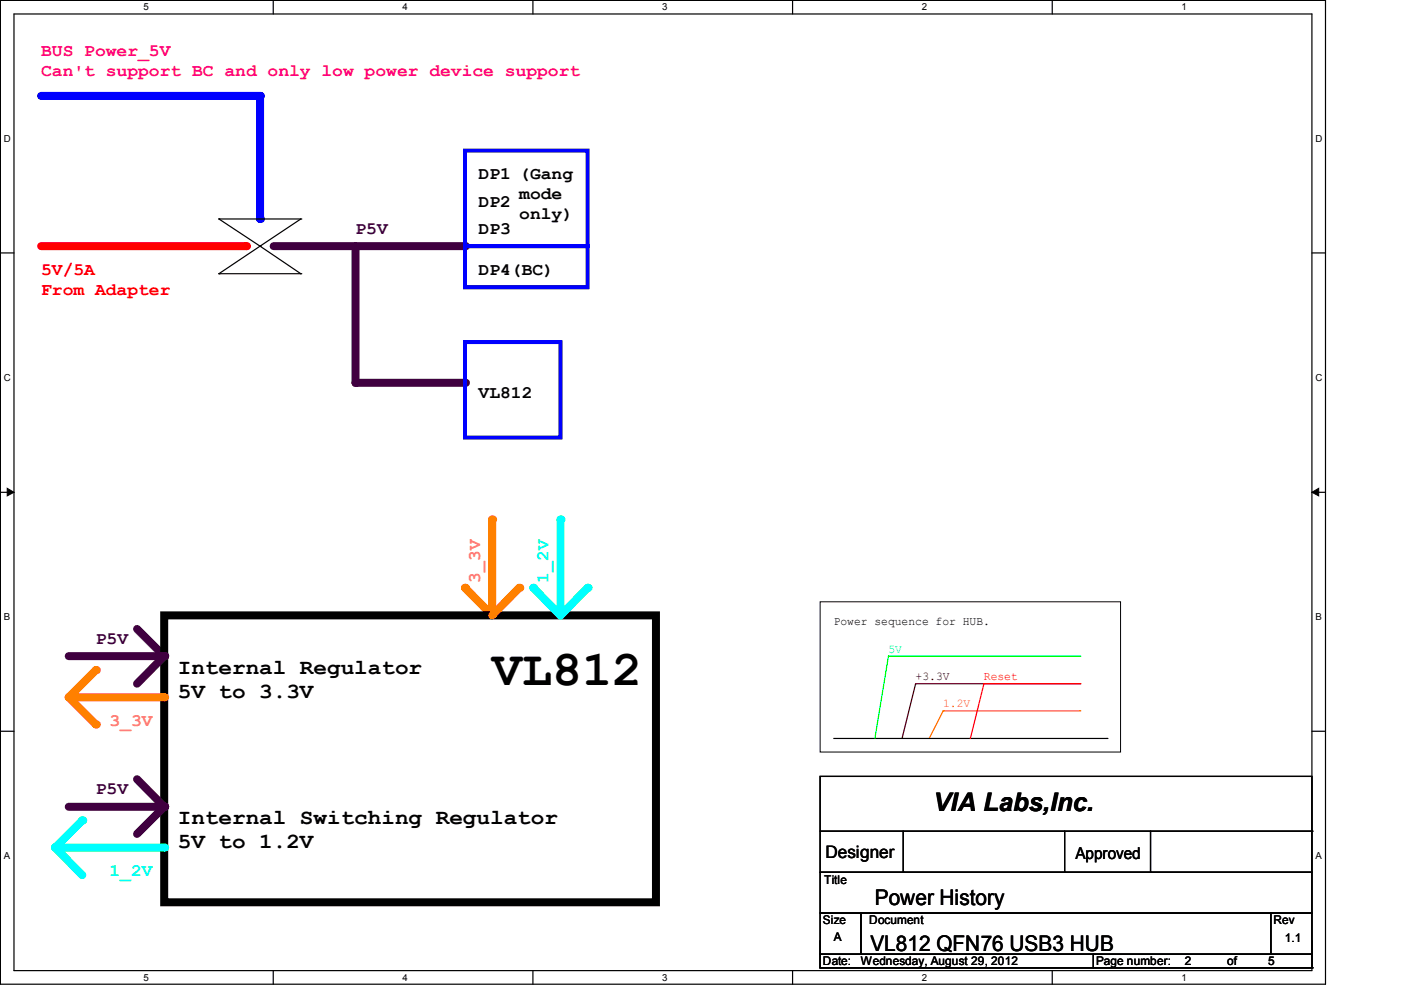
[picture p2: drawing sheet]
<svg xmlns="http://www.w3.org/2000/svg" width="297mm" height="210mm" viewBox="0 0 297 210" stroke-linecap="round" stroke-linejoin="round" font-family="sans-serif">
<path d="M.1 .1h280.8v208.4h-280.8zM3 3h275v202.7h-275z" fill="none" stroke="#000" stroke-width=".25"/>
<g fill="#fff">
<path d="M30.4 .4h1.1v2.3h-1.1z"/>
<path d="M30.4 206h1.1v2.3h-1.1z"/>
</g>
<path d="M57.9 .1v2.9M57.9 205.7v2.8" fill="none" stroke="#000" stroke-width=".25"/>
<g fill="#fff">
<path d="M85.3 .4h1.1v2.3h-1.1z"/>
<path d="M85.3 206h1.1v2.3h-1.1z"/>
</g>
<path d="M112.9 .1v2.9M112.9 205.7v2.8" fill="none" stroke="#000" stroke-width=".25"/>
<g fill="#fff">
<path d="M140.4 .4h1.1v2.3h-1.1z"/>
<path d="M140.4 206h1.1v2.3h-1.1z"/>
</g>
<path d="M168 .1v2.9M168 205.7v2.8" fill="none" stroke="#000" stroke-width=".25"/>
<g fill="#fff">
<path d="M195.4 .4h1.1v2.3h-1.1z"/>
<path d="M195.4 206h1.1v2.3h-1.1z"/>
</g>
<path d="M223 .1v2.9M223 205.7v2.8" fill="none" stroke="#000" stroke-width=".25"/>
<g fill="#fff">
<path d="M250.4 .4h1.1v2.3h-1.1z"/>
<path d="M250.4 206h1.1v2.3h-1.1z"/>
<path d="M.8 28.3h1.5v2.3h-1.5z"/>
<path d="M278.8 28.3h1.4v2.3h-1.4z"/>
<path d="M.8 78.9h1.5v2.3h-1.5z"/>
<path d="M278.8 78.9h1.4v2.3h-1.4z"/>
</g>
<path d="M.1 53.6h2.9M278 53.6h2.9" fill="none" stroke="#000" stroke-width=".25"/>
<g fill="#fff">
<path d="M.8 129.6h1.4v2.3h-1.4z"/>
<path d="M278.8 129.6h1.4v2.3h-1.4z"/>
</g>
<path d="M.1 104.3h2.9M278 104.3h2.9" fill="none" stroke="#000" stroke-width=".25"/>
<path d="M1.5 103.5l1.5 .8-1.5 .8zM278 104.3l1.5-.8v1.6z" fill="#000" stroke="#000" stroke-width=".21"/>
<g fill="#fff">
<path d="M.8 180.3h1.3v2.2h-1.3z"/>
<path d="M278.8 180.3h1.3v2.2h-1.3z"/>
</g>
<g fill="none" stroke="#000" stroke-width=".25">
<path d="M.1 154.9h2.9M278 154.9h2.9M173.8 164.5h104.2v20.3h-104.2zM173.8 176.1h104.2M191.4 176.1v8.7M225.6 176.1v8.7M243.8 176.1v8.7M278 176.1h.1M173.8 184.8h104.2v8.7h-104.2zM173.8 193.5h8.7v8.7h-8.7zM173.8 199.3v5.8M182.5 193.5h86.8v8.7h-86.8z"/>
<path d="M191.4 184.8h.1M225.6 184.8h.1M243.8 184.8h.1M269.3 193.5h8.7v8.7h-8.7zM278 199.3v5.8M173.8 202.2h57.9v2.9h-57.9zM173.8 205.1h.1M173.8 205.1h104.2M231.7 202.2h46.3v2.9h-46.3zM278 205.1h.1"/>
</g>
<path d="M8.7 52.2h43.5" fill="none" stroke="#f00" stroke-width="1.7"/>
<circle cx="52.2" cy="52.2" r=".85" fill="#f00"/>
<path d="M8.7 20.3h46.4" fill="none" stroke="#00f" stroke-width="1.7"/>
<circle cx="55.1" cy="20.3" r=".85" fill="#00f"/>
<path d="M55.1 20.3v26.1" fill="none" stroke="#00f" stroke-width="1.7"/>
<circle cx="55.1" cy="46.4" r=".85" fill="#00f"/>
<path d="M46.4 58h.1M46.4 46.4h.1M46.4 46.4h17.4M46.4 46.4l8.7 5.8M46.4 58h17.4M55.1 52.2h.1M55.1 52.2l8.7 5.8M63.8 46.4h.1M63.8 58h.1M63.8 46.4l-17.4 11.6" fill="none" stroke="#000" stroke-width=".25"/>
<path d="M58 52.2h40.6" fill="none" stroke="#400040" stroke-width="1.7"/>
<circle cx="98.6" cy="52.2" r=".85" fill="#400040"/>
<path d="M98.6 31.9h25.9v20.3h-25.9zM98.6 52.2h25.9v8.7h-25.9z" fill="none" stroke="#00f" stroke-width=".85"/>
<path d="M75.4 52.2v28.9" fill="none" stroke="#400040" stroke-width="1.7"/>
<circle cx="75.4" cy="81.1" r=".85" fill="#400040"/>
<path d="M75.4 81.1h23.2" fill="none" stroke="#400040" stroke-width="1.7"/>
<circle cx="98.6" cy="81.1" r=".85" fill="#400040"/>
<path d="M98.6 72.5h20.2v20.2h-20.2z" fill="none" stroke="#00f" stroke-width=".85"/>
<path d="M29 133.3l5.8 5.7" fill="none" stroke="#400040" stroke-width="1.7"/>
<circle cx="34.8" cy="139" r=".85" fill="#400040"/>
<path d="M14.6 147.7l5.7 5.8" fill="none" stroke="#ff8000" stroke-width="1.7"/>
<circle cx="20.3" cy="153.5" r=".85" fill="#ff8000"/>
<path d="M98.6 124.5l5.7 5.9" fill="none" stroke="#ff8000" stroke-width="1.7"/>
<circle cx="98.6" cy="124.5" r=".85" fill="#ff8000"/>
<path d="M20.3 142l-5.7 5.7" fill="none" stroke="#ff8000" stroke-width="1.7"/>
<circle cx="20.3" cy="142" r=".85" fill="#ff8000"/>
<path d="M104.3 110.1v20.3" fill="none" stroke="#ff8000" stroke-width="1.7"/>
<circle cx="104.3" cy="110.1" r=".85" fill="#ff8000"/>
<path d="M34.8 130.4h104.2v60.8h-104.2z" fill="none" stroke="#000" stroke-width="1.7"/>
<path d="M14.6 139h20.2" fill="none" stroke="#400040" stroke-width="1.7"/>
<circle cx="34.8" cy="139" r=".85" fill="#400040"/>
<path d="M110.1 124.5l-5.8 5.9" fill="none" stroke="#ff8000" stroke-width="1.7"/>
<circle cx="110.1" cy="124.5" r=".85" fill="#ff8000"/>
<path d="M14.6 147.7h20.2" fill="none" stroke="#ff8000" stroke-width="1.7"/>
<circle cx="34.8" cy="147.7" r=".85" fill="#ff8000"/>
<path d="M17.4 173.8l-5.7 5.8" fill="none" stroke="#0ff" stroke-width="1.7"/>
<circle cx="17.4" cy="173.8" r=".85" fill="#0ff"/>
<path d="M124.5 124.5l-5.7 5.9" fill="none" stroke="#0ff" stroke-width="1.7"/>
<circle cx="124.5" cy="124.5" r=".85" fill="#0ff"/>
<path d="M11.7 179.6l5.7 5.8" fill="none" stroke="#0ff" stroke-width="1.7"/>
<circle cx="11.7" cy="179.6" r=".85" fill="#0ff"/>
<path d="M14.6 170.9h20.2" fill="none" stroke="#400040" stroke-width="1.7"/>
<circle cx="34.8" cy="170.9" r=".85" fill="#400040"/>
<path d="M118.8 110.1v20.3" fill="none" stroke="#0ff" stroke-width="1.7"/>
<circle cx="118.8" cy="110.1" r=".85" fill="#0ff"/>
<path d="M34.8 170.9l-5.8 5.8" fill="none" stroke="#400040" stroke-width="1.7"/>
<circle cx="34.8" cy="170.9" r=".85" fill="#400040"/>
<path d="M113 124.5l5.8 5.9" fill="none" stroke="#0ff" stroke-width="1.7"/>
<circle cx="113" cy="124.5" r=".85" fill="#0ff"/>
<path d="M11.7 179.6h23.1" fill="none" stroke="#0ff" stroke-width="1.7"/>
<circle cx="34.8" cy="179.6" r=".85" fill="#0ff"/>
<path d="M29 165.1l5.8 5.8" fill="none" stroke="#400040" stroke-width="1.7"/>
<circle cx="34.8" cy="170.9" r=".85" fill="#400040"/>
<path d="M34.8 139l-5.8 5.9" fill="none" stroke="#400040" stroke-width="1.7"/>
<circle cx="34.8" cy="139" r=".85" fill="#400040"/>
<path d="M194.1 144.9h.1M194.1 144.9l-2.9 11.6" fill="none" stroke="#400000" stroke-width=".25"/>
<path d="M199.9 150.6h.1M199.9 150.6l-3 5.9M199.9 150.6h29M228.9 150.6h.1" fill="none" stroke="#ff8000" stroke-width=".25"/>
<path d="M194.1 144.9h34.8M228.9 144.9h.1" fill="none" stroke="#800000" stroke-width=".25"/>
<path d="M176.7 156.5h57.9M234.6 156.5h.1" fill="none" stroke="#000" stroke-width=".25"/>
<path d="M208.5 144.9h.1M208.5 144.9h20.4M208.5 144.9l-2.8 11.6M228.9 144.9h.1" fill="none" stroke="#f00" stroke-width=".25"/>
<path d="M188.3 139h.1M188.3 139h40.6M188.3 139l-2.9 17.5M228.9 139h.1" fill="none" stroke="#0f0" stroke-width=".25"/>
<path d="M173.8 127.5h63.7v31.8h-63.7z" fill="none" stroke="#000" stroke-width=".21"/>
<text font-size="10.7" x="104.3" y="145.1">VL812</text>
<text font-size="5.4" x="197.9" y="171.9">VIA Labs,Inc.</text>
<g font-size="4.6">
<text x="37.7" y="142.7">Internal Regulator</text>
<text x="37.7" y="147.8">5V to 3.3V</text>
<text x="37.7" y="174.7">Internal Switching Regulator</text>
<text x="37.7" y="179.7">5V to 1.2V</text>
<text x="185.4" y="191.9">Power History</text>
<text x="184.5" y="201.4">VL812 QFN76 USB3 HUB</text>
</g>
<text font-size="3.8" fill="#ff8040" x="101.8" y="123.4" transform="rotate(-90 101.8 123.4)">3_3V</text>
<text font-size="3.8" fill="#0ff" x="116.2" y="123.4" transform="rotate(-90 116.2 123.4)">1_2V</text>
<g font-size="3.7" fill="#ff0080">
<text x="8.7" y="11.9">BUS Power_5V</text>
<text x="8.7" y="16.1">Can't support BC and only low power device support</text>
</g>
<g font-size="3.7">
<text x="101.4" y="37.9">DP1 (Gang</text>
<text x="101.4" y="43.8">DP2</text>
<text x="110.1" y="42.2">mode</text>
<text x="110.1" y="46.4">only)</text>
<text x="101.4" y="49.5">DP3</text>
<text x="101.4" y="58.2">DP4(BC)</text>
<text x="101.4" y="84.2">VL812</text>
</g>
<g font-size="3.7" fill="#400040">
<text x="75.4" y="49.5">P5V</text>
<text x="20.3" y="136.4">P5V</text>
<text x="20.3" y="168.2">P5V</text>
</g>
<g font-size="3.7" fill="#f00">
<text x="8.7" y="58.3">5V/5A</text>
<text x="8.7" y="62.5">From Adapter</text>
</g>
<text font-size="3.7" fill="#ff8040" x="23.2" y="153.8">3_3V</text>
<text font-size="3.7" fill="#0ff" x="23.2" y="185.6">1_2V</text>
<text font-size="3.6" x="174.9" y="181.8">Designer</text>
<text font-size="3.5" x="227.9" y="181.9">Approved</text>
<g font-size="2.5">
<text x="176.7" y="132.5">Power sequence for HUB.</text>
<text x="174.7" y="187.2">Title</text>
<text x="174.4" y="195.8">Size</text>
<text x="184.2" y="195.8">Document</text>
<text x="269.9" y="195.8">Rev</text>
<text x="176.7" y="199.3">A</text>
<text x="272.3" y="199.6">1.1</text>
<text x="174.4" y="204.6">Date:</text>
<text x="182.4" y="204.6">Wednesday, August 29, 2012</text>
<text x="232.3" y="204.6">Page number:</text>
<text x="251.1" y="204.6">2</text>
<text x="260.1" y="204.6">of</text>
<text x="268.8" y="204.6">5</text>
</g>
<text font-size="2.5" fill="#0f0" x="188.3" y="138.3">5V</text>
<text font-size="2.5" fill="#400000" x="194.1" y="144.1">+3.3V</text>
<text font-size="2.5" fill="#ff8000" x="199.9" y="149.9">1.2V</text>
<text font-size="2.5" fill="#f00" x="208.5" y="144.1">Reset</text>
<g font-size="2">
<text x="30.4" y="2.2">5</text>
<text x="85.3" y="2.2">4</text>
<text x="140.4" y="2.2">3</text>
<text x="195.4" y="2.2">2</text>
<text x="250.4" y="2.2">1</text>
<text x=".8" y="30.1">D</text>
<text x="278.8" y="30.1">D</text>
<text x=".8" y="80.7">C</text>
<text x="278.8" y="80.7">C</text>
<text x=".8" y="131.4">B</text>
<text x="278.8" y="131.4">B</text>
<text x=".8" y="182">A</text>
<text x="278.8" y="182">A</text>
<text x="30.4" y="207.8">5</text>
<text x="85.3" y="207.8">4</text>
<text x="140.4" y="207.8">3</text>
<text x="195.4" y="207.8">2</text>
<text x="250.4" y="207.8">1</text>
</g>
</svg>
